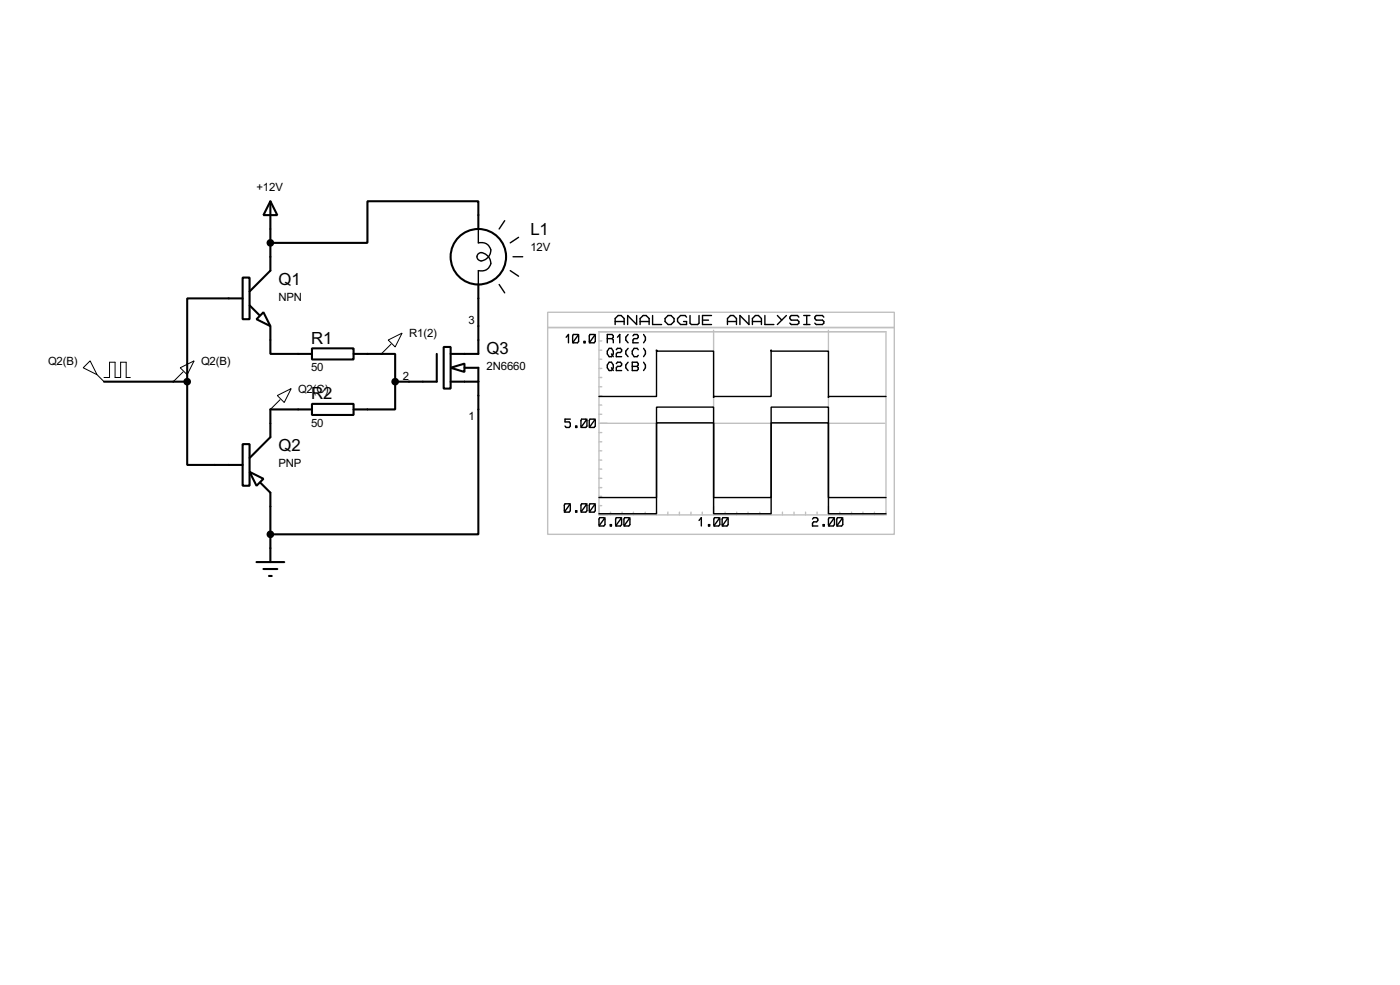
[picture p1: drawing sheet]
<svg xmlns="http://www.w3.org/2000/svg" width="256mm" height="180mm" viewBox="0 0 256 180" stroke-linecap="round" stroke-linejoin="round" font-family="sans-serif">
<g fill="none" stroke="#000" stroke-width=".38">
<path d="M49.5 36.8l1.3 2.6h-2.5zM49.5 36.8v12.7l-3.8 3.8M44.4 50.8h1.3v7.6h-1.3zM44.4 54.6h-10.1v15.2M45.7 55.9l1.8 1.8M47 58.4l1.3-1.3 1.2 2.6zM49.5 59.7v5.1h7.6M87.6 41.9v-5.1h-20.3v7.6h-17.8M87.6 52.1v12.7h-5.1M19 69.8h15.3M34.3 69.8v15.3h10.1M57.1 63.8h7.7v2h-7.7z"/>
<path d="M57.1 73.9h7.7v2h-7.7zM57.1 74.9h-7.6v5.1l-3.8 3.8M64.8 64.8h7.6v5M72.4 69.8v5.1h-7.6M80 64.8v5h-7.6M81.3 63.5h1.2v7.6h-1.2zM82.5 67.3l2.6-.8v1.6zM82.5 69.8h5.1M85.1 67.3h2.5v30.5h-38.1M44.4 81.3h1.3v7.6h-1.3zM45.7 86.4l2.6 1.2-1.3 1.3zM47.8 88.4l1.7 1.8v12.7"/>
<path d="M47 102.9h5.1M48.3 104.1h2.5M49.3 105.4h.5"/>
<circle cx="87.6" cy="47" r="5.1"/>
</g>
<g fill="#000" stroke="#000" stroke-width=".38">
<circle cx="49.5" cy="44.4" r=".51"/>
<circle cx="34.3" cy="69.8" r=".51"/>
<circle cx="72.4" cy="69.8" r=".51"/>
<circle cx="49.5" cy="97.8" r=".51"/>
</g>
<g fill="none" stroke="#000" stroke-width=".25">
<path d="M87.6 41.9v2.5a1.66 1.66 0 0 1 2.2 1 1.66 1.66 0 0 1-1 2.1 .83 .83 0 0 1-1.2 .1 .83 .83 0 0 1 0-1.2 .83 .83 0 0 1 1.2 0 1.67 1.67 0 0 1 .4 2.9l-.9 .3-.7-.1v2.6M91.4 52.1l1.1 1.5M92.5 40.4l-1.1 1.5M93.5 49.5l1.5 1M94 47h1.8M95 43.4l-1.5 1M112.7 59.4v-1.1l.5-.6h.6l.5 .6v1.1M112.7 58.8h1.6M116.6 57.7v1.7l-1.6-1.7v1.7M117.3 59.4v-1.1l.5-.6h.6l.5 .6v1.1M117.3 58.8h1.6M119.5 57.7v1.7h1.7"/>
<path d="M122.4 57.7h.5l.6 .6v.5l-.6 .6h-.5l-.6-.6v-.5zM125.8 58l-.3-.3h-.8l-.6 .6v.5l.6 .6h1.1v-.6h-.6M126.4 57.7v1.4l.3 .3h1.1l.3-.3v-1.4M128.7 58.6h1.1M130.3 57.7h-1.6v1.7h1.6M133.3 59.4v-1.1l.5-.6h.6l.5 .6v1.1M133.3 58.8h1.6M137.2 57.7v1.7l-1.6-1.7v1.7M137.8 59.4v-1.1l.6-.6h.5l.6 .6v1.1M137.8 58.8h1.7M140.1 57.7v1.7h1.7M142.4 57.7l.8 .9"/>
<path d="M144.1 57.7l-1.7 1.7M146.3 58l-.2-.3h-1.2l-.2 .3v.3l.2 .3h1.2l.2 .2v.3l-.2 .3h-1.2l-.2-.3M147.2 57.7h1.2M147.2 59.4h1.2M147.8 57.7v1.7M150.9 58l-.2-.3h-1.2l-.2 .3v.3l.2 .3h1.2l.2 .2v.3l-.2 .3h-1.2l-.2-.3M103.7 61.7l.4-.5v1.5M104.5 76.7h-1v.5h.8l.2 .3v.5l-.2 .2h-.6l-.2-.2M105 61.2h.8l.2 .3v1l-.2 .2h-.8l-.1-.2v-1zM105.5 78h.2v.2h-.2zM106 61.2l-1.1 1.5M106.6 76.7h.7l.2 .3v1l-.2 .2h-.7l-.2-.2v-1z"/>
<path d="M107 62.5h.2v.2h-.2zM107.5 76.7l-1.1 1.5M108.1 61.2h.7l.3 .3v1l-.3 .2h-.7l-.2-.2v-1zM108.1 76.7h.7l.3 .3v1l-.3 .2h-.7l-.2-.2v-1zM109.1 76.7l-1.2 1.5M109.1 61.2l-1.2 1.5M109.7 72.6h10.6v-8.6v.3h10.4v8.5v-.2h10.6v-8.6v.3h10.5v8.5v-.2h10.5M111.3 62h.8M111.6 63.8h.4l.4 .5v.5l-.4 .5h-.4l-.3-.5v-.5zM111.6 66.3h.4l.4 .5v.5l-.4 .5h-.4l-.3-.5v-.5zM112 64.8l.4 .5M112 67.3l.4 .5"/>
<path d="M112.1 62l.3-.3v-.2l-.3-.3h-.8v1.5M112.1 62l.3 .2v.5M112.9 64l.2-.2h.6l.2 .2v.3l-.2 .2h-.6l-.2 .3v.5h1M112.9 66.5l.2-.2h.6l.2 .2v.3l-.2 .3h-.6l-.2 .2v.5h1M113.1 61.7l.4-.5v1.5M115.1 61.2l-.5 .5v.5l.5 .5M115.1 63.8l-.5 .5v.5l.5 .5M115.1 66.3l-.5 .5v.5l.5 .5M115.8 66.3h.9l.2 .2v.3l-.2 .3 .2 .2v.3l-.2 .2h-.9zM115.8 67.1h.9M116 61.5l.2-.3h.5l.2 .3v.2l-.2 .3h-.5l-.2 .2v.5h.9M116.9 64l-.2-.2h-.5l-.4 .5v.5l.4 .5h.5l.2-.3"/>
<path d="M117.9 61.2l.3 .5v.5l-.3 .5M117.9 63.8l.3 .5v.5l-.3 .5M117.9 66.3l.3 .5v.5l-.3 .5M103.5 92.2h.8l.2 .3v1l-.2 .2h-.8l-.1-.2v-1zM104.5 92.2l-1.1 1.5M105.5 93.5h.2v.2h-.2zM106.6 92.2h.7l.2 .3v1l-.2 .2h-.7l-.2-.2v-1zM107.5 92.2l-1.1 1.5M108.1 92.2h.7l.3 .3v1l-.3 .2h-.7l-.2-.2v-1zM109.1 92.2l-1.2 1.5M109.7 91.1h10.6v-16.6h10.4v16.6h10.6v-16.6h10.5v16.6h10.5M109.7 94h10.6v-16.6h10.4v16.6h10.6v-16.6h10.5v16.6h10.5"/>
<path d="M109.9 94.7h.7l.2 .3v1l-.2 .3h-.7l-.2-.3v-1zM110.8 94.7l-1.1 1.6M111.8 96h.2v.3h-.2zM112.9 94.7h.8l.2 .3v1l-.2 .3h-.8l-.1-.3v-1zM113.9 94.7l-1.1 1.6M114.4 94.7h.8l.2 .3v1l-.2 .3h-.8l-.1-.3v-1zM115.4 94.7l-1.1 1.6M128.1 95.2l.4-.5v1.6M129.8 96h.2v.3h-.2zM130.9 94.7h.8l.2 .3v1l-.2 .3h-.8l-.1-.3v-1zM131.9 94.7l-1.1 1.6M132.4 94.7h.8l.2 .3v1l-.2 .3h-.8l-.1-.3v-1z"/>
<path d="M133.4 94.7l-1.1 1.6M148.8 95l.3-.3h.5l.2 .3v.2l-.2 .3h-.5l-.3 .3v.5h1M150.8 96h.2v.3h-.2zM151.9 94.7h.8l.2 .3v1l-.2 .3h-.8l-.1-.3v-1zM152.9 94.7l-1.1 1.6M153.4 94.7h.8l.2 .3v1l-.2 .3h-.8l-.1-.3v-1zM154.4 94.7l-1.1 1.6"/>
</g>
<path d="M15.2 67.3l1.3-1.3 1.3 2.6zM17.8 68.6l1.2 1.2M19 69.1h1.1v-2.8h1v2.8h1v-2.8h1v2.8h.8M33 67.3l2.6-1.3-1.3 2.6zM33.5 68.1l-1.8 1.7M50.8 72.4l2.5-1.3-1.2 2.6zM51.3 73.2l-1.8 1.7M71.1 62.2l2.6-1.2-1.3 2.5zM71.6 63l-1.8 1.8" fill="none" stroke="#000" stroke-width=".18"/>
<g fill="none" stroke="#c0c0c0" stroke-width=".25">
<path d="M100.3 57.1h63.5v40.7h-63.5zM100.3 59.9h63.5M109.7 79.2h.5M109.7 77.5h52.4M109.7 75.8h.5M109.7 74.1h.5M109.7 72.5h.5M109.7 70.8h.5M109.7 69.1h.5M109.7 67.4h.5M109.7 65.7h.5M109.7 64.1h.5"/>
<path d="M109.7 62.4h.5M130.7 60.5v33.7M151.8 60.5v33.7M109.7 92.5h.5M109.7 90.8h.5M109.7 89.2h.5M109.7 87.5h.5M109.7 85.9h.5M109.7 84.2h.5M109.7 82.5h.5M109.7 80.9h.5M111.8 93.7v.5"/>
<path d="M114 93.7v.5M116 93.7v.5M118.2 93.7v.5M120.3 93.7v.5M122.3 93.7v.5M124.5 93.7v.5M126.6 93.7v.5M128.7 93.7v.5M132.8 93.7v.5M135 93.7v.5M137 93.7v.5M139.2 93.7v.5"/>
<path d="M141.3 93.7v.5M143.3 93.7v.5M145.5 93.7v.5M147.6 93.7v.5M149.7 93.7v.5M153.8 93.7v.5M156 93.7v.5M158.1 93.7v.5M160.2 93.7v.5M162.1 94.2h-52.4v-33.5h52.6v33.5"/>
</g>
<g font-size="3.4">
<text x="97.2" y="43">L1</text>
<text x="51" y="52.1">Q1</text>
<text x="57" y="62.9">R1</text>
<text x="89.1" y="64.8">Q3</text>
<text x="57" y="73.1">R2</text>
<text x="51" y="82.6">Q2</text>
</g>
<g font-size="2.3">
<text x="47" y="35">+12V</text>
<text x="97.2" y="46">12V</text>
<text x="51" y="55.1">NPN</text>
<text x="85.9" y="59.3">3</text>
<text x="74.9" y="61.7">R1(2)</text>
<text x="8.8" y="66.8">Q2(B)</text>
<text x="36.8" y="66.8">Q2(B)</text>
<text x="54.6" y="71.8">Q2(C)</text>
<text x="57" y="67.9">50</text>
<text x="73.8" y="69.5">2</text>
<text x="89.1" y="67.8">2N6660</text>
<text x="85.9" y="76.8">1</text>
<text x="57" y="78.1">50</text>
<text x="51" y="85.6">PNP</text>
</g>
</svg>
